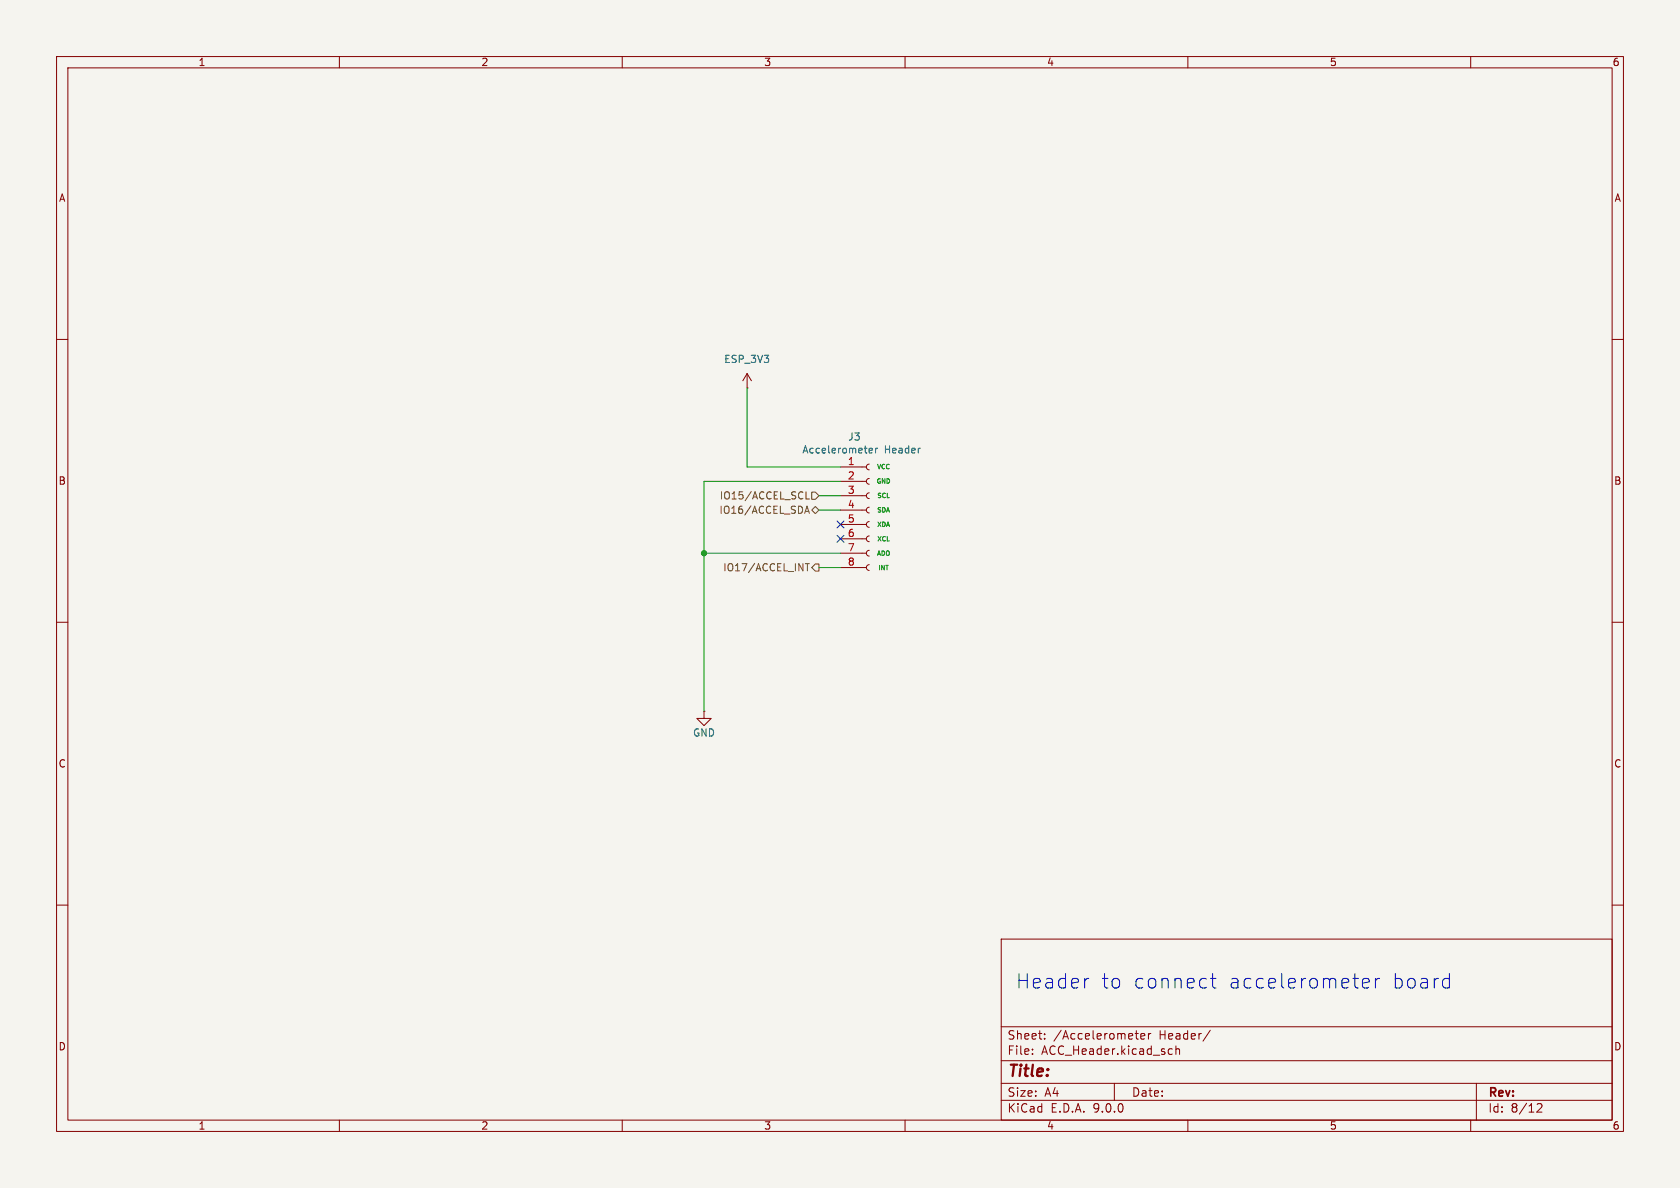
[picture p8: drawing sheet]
(kicad_sch
 (version 20250114)
 (generator "eeschema")
 (generator_version "9.0")
 (paper "A4")
 (lib_symbols
  (symbol "Connector:Conn_01x08_Socket"
   (pin_names
    (offset 1.016) (hide yes)) (exclude_from_sim no) (in_bom yes) (on_board yes)
   (property "Reference" "J" (at 0 10.16 0) (effects (font (size 1.27 1.27))))
   (property "Value" "Conn_01x08_Socket" (at 0 -12.7 0) (effects (font (size 1.27 1.27))))
   (property "Footprint" "" (at 0 0 0) (effects (font (size 1.27 1.27)) (hide yes)))
   (property "Datasheet" "~" (at 0 0 0) (effects (font (size 1.27 1.27)) (hide yes)))
   (property "Description" "Generic connector, single row, 01x08, script generated" (at 0 0 0) (effects (font (size 1.27 1.27)) (hide yes)))
   (property "ki_locked" "" (at 0 0 0) (effects (font (size 1.27 1.27))))
   (symbol "Conn_01x08_Socket_1_1"
    (polyline (pts (xy -1.27 7.62) (xy -0.508 7.62)) (stroke (width 0.1524) (type default)) (fill (type none)))
    (polyline (pts (xy -1.27 5.08) (xy -0.508 5.08)) (stroke (width 0.1524) (type default)) (fill (type none)))
    (polyline (pts (xy -1.27 2.54) (xy -0.508 2.54)) (stroke (width 0.1524) (type default)) (fill (type none)))
    (polyline (pts (xy -1.27 0) (xy -0.508 0)) (stroke (width 0.1524) (type default)) (fill (type none)))
    (polyline (pts (xy -1.27 -2.54) (xy -0.508 -2.54)) (stroke (width 0.1524) (type default)) (fill (type none)))
    (polyline (pts (xy -1.27 -5.08) (xy -0.508 -5.08)) (stroke (width 0.1524) (type default)) (fill (type none)))
    (polyline (pts (xy -1.27 -7.62) (xy -0.508 -7.62)) (stroke (width 0.1524) (type default)) (fill (type none)))
    (polyline (pts (xy -1.27 -10.16) (xy -0.508 -10.16)) (stroke (width 0.1524) (type default)) (fill (type none)))
    (arc (start 0 7.112) (mid -0.5058 7.62) (end 0 8.128) (stroke (width 0.1524) (type default)) (fill (type none)))
    (arc (start 0 4.572) (mid -0.5058 5.08) (end 0 5.588) (stroke (width 0.1524) (type default)) (fill (type none)))
    (arc (start 0 2.032) (mid -0.5058 2.54) (end 0 3.048) (stroke (width 0.1524) (type default)) (fill (type none)))
    (arc (start 0 -0.508) (mid -0.5058 0) (end 0 0.508) (stroke (width 0.1524) (type default)) (fill (type none)))
    (arc (start 0 -3.048) (mid -0.5058 -2.54) (end 0 -2.032) (stroke (width 0.1524) (type default)) (fill (type none)))
    (arc (start 0 -5.588) (mid -0.5058 -5.08) (end 0 -4.572) (stroke (width 0.1524) (type default)) (fill (type none)))
    (arc (start 0 -8.128) (mid -0.5058 -7.62) (end 0 -7.112) (stroke (width 0.1524) (type default)) (fill (type none)))
    (arc (start 0 -10.668) (mid -0.5058 -10.16) (end 0 -9.652) (stroke (width 0.1524) (type default)) (fill (type none)))
    (pin passive line (at -5.08 7.62 0) (length 3.81) (name "Pin_1" (effects (font (size 1.27 1.27)))) (number "1" (effects (font (size 1.27 1.27)))))
    (pin passive line (at -5.08 5.08 0) (length 3.81) (name "Pin_2" (effects (font (size 1.27 1.27)))) (number "2" (effects (font (size 1.27 1.27)))))
    (pin passive line (at -5.08 2.54 0) (length 3.81) (name "Pin_3" (effects (font (size 1.27 1.27)))) (number "3" (effects (font (size 1.27 1.27)))))
    (pin passive line (at -5.08 0 0) (length 3.81) (name "Pin_4" (effects (font (size 1.27 1.27)))) (number "4" (effects (font (size 1.27 1.27)))))
    (pin passive line (at -5.08 -2.54 0) (length 3.81) (name "Pin_5" (effects (font (size 1.27 1.27)))) (number "5" (effects (font (size 1.27 1.27)))))
    (pin passive line (at -5.08 -5.08 0) (length 3.81) (name "Pin_6" (effects (font (size 1.27 1.27)))) (number "6" (effects (font (size 1.27 1.27)))))
    (pin passive line (at -5.08 -7.62 0) (length 3.81) (name "Pin_7" (effects (font (size 1.27 1.27)))) (number "7" (effects (font (size 1.27 1.27)))))
    (pin passive line (at -5.08 -10.16 0) (length 3.81) (name "Pin_8" (effects (font (size 1.27 1.27)))) (number "8" (effects (font (size 1.27 1.27))))))
   (embedded_fonts no))
  (symbol "power:GND"
   (power)
   (pin_numbers (hide yes))
   (pin_names
    (offset 0) (hide yes)) (exclude_from_sim no) (in_bom yes) (on_board yes)
   (property "Reference" "#PWR" (at 0 -6.35 0) (effects (font (size 1.27 1.27)) (hide yes)))
   (property "Value" "GND" (at 0 -3.81 0) (effects (font (size 1.27 1.27))))
   (property "Footprint" "" (at 0 0 0) (effects (font (size 1.27 1.27)) (hide yes)))
   (property "Datasheet" "" (at 0 0 0) (effects (font (size 1.27 1.27)) (hide yes)))
   (property "Description" "Power symbol creates a global label with name \"GND\" , ground" (at 0 0 0) (effects (font (size 1.27 1.27)) (hide yes)))
   (symbol "GND_0_1"
    (polyline (pts (xy 0 0) (xy 0 -1.27) (xy 1.27 -1.27) (xy 0 -2.54) (xy -1.27 -1.27) (xy 0 -1.27)) (stroke (width 0) (type default)) (fill (type none))))
   (symbol "GND_1_1"
    (pin power_in line (at 0 0 270) (length 0) (name "~" (effects (font (size 1.27 1.27)))) (number "1" (effects (font (size 1.27 1.27))))))
   (embedded_fonts no))
  (symbol "power:VDD"
   (power)
   (pin_numbers (hide yes))
   (pin_names
    (offset 0) (hide yes)) (exclude_from_sim no) (in_bom yes) (on_board yes)
   (property "Reference" "#PWR" (at 0 -3.81 0) (effects (font (size 1.27 1.27)) (hide yes)))
   (property "Value" "VDD" (at 0 3.556 0) (effects (font (size 1.27 1.27))))
   (property "Footprint" "" (at 0 0 0) (effects (font (size 1.27 1.27)) (hide yes)))
   (property "Datasheet" "" (at 0 0 0) (effects (font (size 1.27 1.27)) (hide yes)))
   (property "Description" "Power symbol creates a global label with name \"VDD\"" (at 0 0 0) (effects (font (size 1.27 1.27)) (hide yes)))
   (symbol "VDD_0_1"
    (polyline (pts (xy -0.762 1.27) (xy 0 2.54)) (stroke (width 0) (type default)) (fill (type none)))
    (polyline (pts (xy 0 2.54) (xy 0.762 1.27)) (stroke (width 0) (type default)) (fill (type none)))
    (polyline (pts (xy 0 0) (xy 0 2.54)) (stroke (width 0) (type default)) (fill (type none))))
   (symbol "VDD_1_1"
    (pin power_in line (at 0 0 90) (length 0) (name "~" (effects (font (size 1.27 1.27)))) (number "1" (effects (font (size 1.27 1.27))))))
   (embedded_fonts no)))
 (text "Header to connect accelerometer board"
  (exclude_from_sim no)
  (at 218.186 173.736 0)
  (effects (font (size 2.54 2.54))))
 (text "VCC\n\nGND\n\nSCL\n\nSDA\n\nXDA\n\nXCL\n\nADO\n\nINT"
  (exclude_from_sim no)
  (at 156.21 91.694 0)
  (effects (font (size 0.7925 0.7925) (color 0 132 0 1))))
 (junction
  (at 124.46 97.79)
  (diameter 0)
  (color 0 0 0 0))
 (no_connect
  (at 148.59 92.71))
 (no_connect
  (at 148.59 95.25))
 (wire
  (pts (xy 124.46 97.79) (xy 124.46 125.73))
  (stroke (width 0) (type default)))
 (wire
  (pts (xy 132.08 82.55) (xy 148.59 82.55))
  (stroke (width 0) (type default)))
 (wire
  (pts (xy 124.46 97.79) (xy 148.59 97.79))
  (stroke (width 0) (type default)))
 (wire
  (pts (xy 124.46 85.09) (xy 124.46 97.79))
  (stroke (width 0) (type default)))
 (wire
  (pts (xy 132.08 82.55) (xy 132.08 68.58))
  (stroke (width 0) (type default)))
 (wire
  (pts (xy 144.78 87.63) (xy 148.59 87.63))
  (stroke (width 0) (type default)))
 (wire
  (pts (xy 144.78 100.33) (xy 148.59 100.33))
  (stroke (width 0) (type default)))
 (wire
  (pts (xy 124.46 85.09) (xy 148.59 85.09))
  (stroke (width 0) (type default)))
 (wire
  (pts (xy 144.78 90.17) (xy 148.59 90.17))
  (stroke (width 0) (type default)))
 (hierarchical_label "IO16{slash}ACCEL_SDA"
  (shape bidirectional)
  (at 144.78 90.17 180)
  (effects (font (size 1.27 1.27)) (justify right)))
 (hierarchical_label "IO15{slash}ACCEL_SCL"
  (shape input)
  (at 144.78 87.63 180)
  (effects (font (size 1.27 1.27)) (justify right)))
 (hierarchical_label "IO17{slash}ACCEL_INT"
  (shape output)
  (at 144.78 100.33 180)
  (effects (font (size 1.27 1.27)) (justify right)))
 (symbol
  (lib_id "power:GND")
  (at 124.46 125.73 0)
  (unit 1)
  (exclude_from_sim no)
  (in_bom yes)
  (on_board yes)
  (dnp no)
  (property "Reference" "#PWR040" (at 124.46 132.08 0) (effects (font (size 1.27 1.27)) (hide yes)))
  (property "Value" "GND" (at 124.46 129.54 0) (effects (font (size 1.27 1.27))))
  (property "Footprint" "" (at 124.46 125.73 0) (effects (font (size 1.27 1.27)) (hide yes)))
  (property "Datasheet" "" (at 124.46 125.73 0) (effects (font (size 1.27 1.27)) (hide yes)))
  (property "Description" "Power symbol creates a global label with name \"GND\" , ground" (at 124.46 125.73 0) (effects (font (size 1.27 1.27)) (hide yes)))
  (pin "1"))
 (symbol
  (lib_id "power:VDD")
  (at 132.08 68.58 0)
  (unit 1)
  (exclude_from_sim no)
  (in_bom yes)
  (on_board yes)
  (dnp no)
  (fields_autoplaced yes)
  (property "Reference" "#PWR039" (at 132.08 72.39 0) (effects (font (size 1.27 1.27)) (hide yes)))
  (property "Value" "ESP_3V3" (at 132.08 63.5 0) (effects (font (size 1.27 1.27))))
  (property "Footprint" "" (at 132.08 68.58 0) (effects (font (size 1.27 1.27)) (hide yes)))
  (property "Datasheet" "" (at 132.08 68.58 0) (effects (font (size 1.27 1.27)) (hide yes)))
  (property "Description" "Power symbol creates a global label with name \"VDD\"" (at 132.08 68.58 0) (effects (font (size 1.27 1.27)) (hide yes)))
  (pin "1"))
 (symbol
  (lib_id "Connector:Conn_01x08_Socket")
  (at 153.67 90.17 0)
  (unit 1)
  (exclude_from_sim no)
  (in_bom yes)
  (on_board yes)
  (dnp no)
  (property "Reference" "J3" (at 149.86 77.216 0) (effects (font (size 1.27 1.27)) (justify left)))
  (property "Value" "Accelerometer Header" (at 141.732 79.502 0) (effects (font (size 1.27 1.27)) (justify left)))
  (property "Footprint" "Connector_PinSocket_2.54mm:PinSocket_1x08_P2.54mm_Vertical" (at 153.67 90.17 0) (effects (font (size 1.27 1.27)) (hide yes)))
  (property "Datasheet" "~" (at 153.67 90.17 0) (effects (font (size 1.27 1.27)) (hide yes)))
  (property "Description" "Generic connector, single row, 01x08, script generated" (at 153.67 90.17 0) (effects (font (size 1.27 1.27)) (hide yes)))
  (pin "7")
  (pin "3")
  (pin "2")
  (pin "8")
  (pin "1")
  (pin "6")
  (pin "5")
  (pin "4")))
